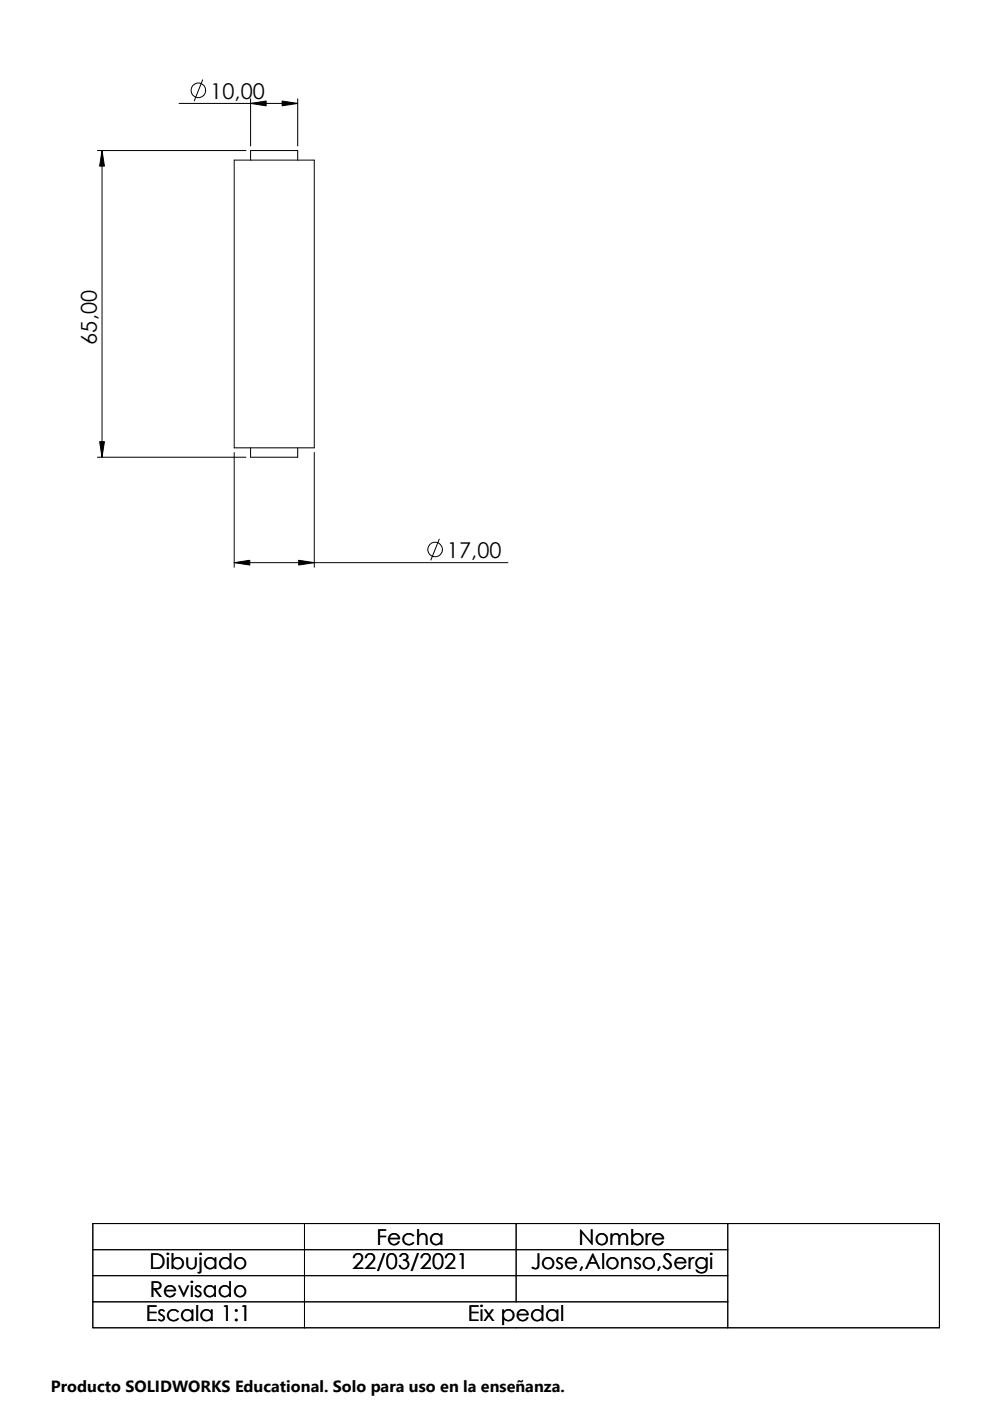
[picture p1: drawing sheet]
<svg xmlns="http://www.w3.org/2000/svg" width="210mm" height="297mm" viewBox="0 0 210 297" stroke-linecap="round" stroke-linejoin="round" font-family="sans-serif">
<g fill="none" stroke="#000" stroke-width=".21">
<path d="M43 16.9l-1.8 4.5M20.7 31.9h31.5M21.6 31.9l.5 3.3h-1zM21.6 31.9v65M38 21.9h25.1M49.7 34h16.9v61h-16.9zM53.1 21.9l3.3-.5v1zM53.1 34v-2.1h10v2.1M53.1 21v9.9M59.8 21.4l3.3 .5-3.3 .5zM63.1 21v9.9M20.7 96.9h31.5"/>
<path d="M21.1 93.6h1l-.5 3.3zM49.7 95.9v24.4M53.1 95v1.9h10v-1.9M66.6 95.9v24.4M49.7 119.3l3.3-.5v1zM49.7 119.3h58M63.3 118.8l3.3 .5-3.3 .5zM93.1 114.3l-1.7 4.4M19.7 259.4h179.5v22.1h-179.5zM64.6 259.4v22.1M109.4 259.4v16.6M154.3 259.4v22.1"/>
<path d="M19.7 265h134.6M19.7 270.5h134.6M19.7 276h134.6"/>
<circle cx="42.1" cy="19.2" r="1.55"/>
<circle cx="92.3" cy="116.5" r="1.56"/>
</g>
<path d="M21.6 31.9l.5 3.3h-1zM53.1 21.9l3.3-.5v1zM59.8 21.4l3.3 .5-3.3 .5zM21.1 93.6h1l-.5 3.3zM49.7 119.3l3.3-.5v1zM63.3 118.8l3.3 .5-3.3 .5z" fill="#000"/>
<path d="M10.8 291.5h104.2v5.5h-104.2z" fill="#fff"/>
<g font-size="4.6">
<text x="44.6" y="21">10,00</text>
<text x="20.5" y="73.1" transform="rotate(-90 20.5 73.1)">65,00</text>
<text x="94.7" y="118.3">17,00</text>
<text x="79.8" y="263.9">Fecha</text>
<text x="122.6" y="263.9">Nombre</text>
<text x="31.7" y="269">Dibujado</text>
<text x="74.6" y="269">22/03/2021</text>
<text x="112.5" y="269">Jose,Alonso,Sergi</text>
<text x="31.8" y="275">Revisado</text>
<text x="30.9" y="280.1">Escala 1:1</text>
<text x="99.2" y="280.1">Eix pedal</text>
</g>
<text font-size="3.4" x="10.8" y="295.2">Producto SOLIDWORKS Educational. Solo para uso en la enseñanza.</text>
</svg>
